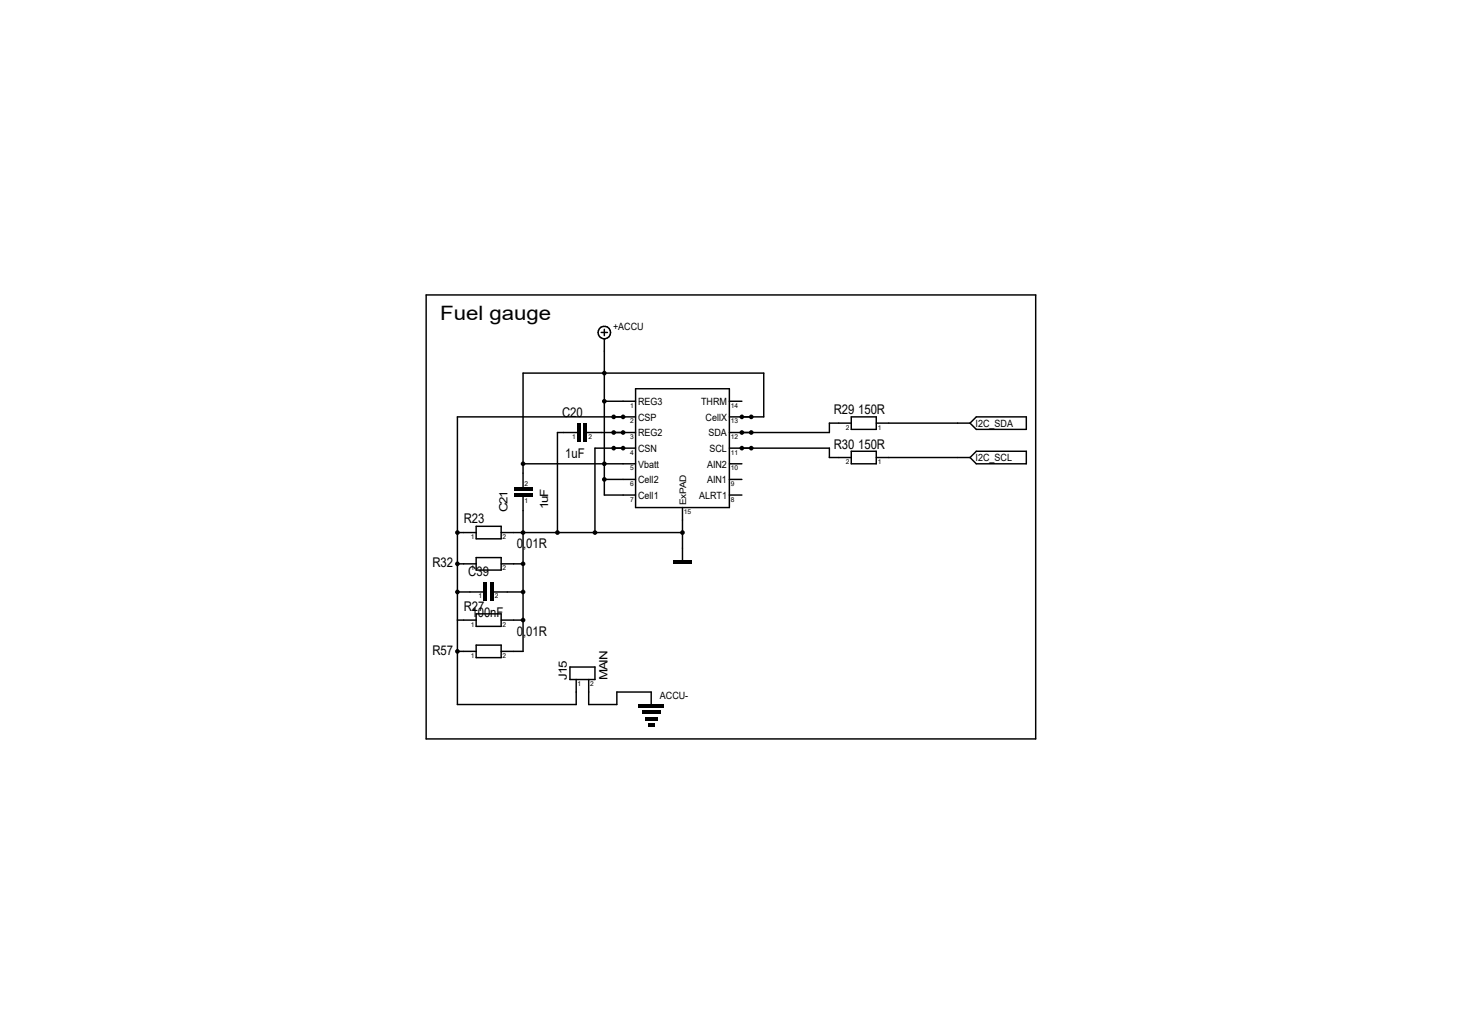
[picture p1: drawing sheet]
<svg xmlns="http://www.w3.org/2000/svg" width="297mm" height="210mm" viewBox="0 0 297 210" stroke-linecap="round" stroke-linejoin="round" font-family="sans-serif">
<g fill="none" stroke="#000" stroke-width=".3">
<path d="M86.6 59.9h123.8v90.2h-123.8zM122.1 67.5h1.3M122.8 68.8v31.7h6.3M122.8 66.9v1.3M129.1 79h19.1v24.1h-19.1zM106.3 94.2h22.8M117.3 87.8h-4.1v20.4M119.3 87.8h9.8M122.8 81.5h6.3M122.8 97.4h6.3M129.1 84.7h-36.2v58.4h24.2v-5.1M129.1 91h-8.2v17.2"/>
<path d="M148.2 81.5h2.5M148.2 84.7h7v-8.9h-48.9v23.2M148.2 91h20.3v1.9h4.4M148.2 94.2h2.5M148.2 97.4h2.5M172.9 84.7h5.1v2.5h-5.1zM172.9 85.9h-4.4v1.9h-20.3M172.9 91.7h5.1v2.5h-5.1zM178 92.9h19.1M178 85.9h19.1M197.1 85.9l1.2-1.2h10.2v2.5h-10.2zM198.3 91.7h10.2v2.5h-10.2l-1.2-1.3z"/>
<path d="M92.9 114.5h3.8M92.9 108.2h3.8M96.7 106.9h5.1v2.5h-5.1zM96.7 113.2h5.1v2.6h-5.1zM101.8 114.5h4.5M101.8 108.2h36.8M106.3 100.9v31.4h-4.5M138.6 103.1v10.8M148.2 100.5h2.5M92.9 120.2h5.4M92.9 132.3h3.8M92.9 125.9h3.8"/>
<path d="M96.7 131h5.1v2.6h-5.1zM96.7 124.7h5.1v2.5h-5.1zM100.2 120.2h6.1M101.8 125.9h4.5M115.8 135.5h5.1v2.5h-5.1zM119.6 138v5.1h5.7v-2.6h7v2.6"/>
<circle cx="122.8" cy="67.5" r="1.27"/>
</g>
<g fill="#000">
<path d="M104.4 99h3.8v.6h-3.8z" fill-rule="evenodd"/>
<path d="M117.3 85.9h.7v3.8h-.7z" fill-rule="evenodd"/>
<path d="M118.6 85.9h.7v3.8h-.7z" fill-rule="evenodd"/>
<path d="M98.3 118.3h.6v3.8h-.6z" fill-rule="evenodd"/>
<path d="M99.6 118.3h.6v3.8h-.6z" fill-rule="evenodd"/>
<path d="M104.4 100.2h3.8v.7h-3.8z" fill-rule="evenodd"/>
<path d="M136.7 113.9h3.8v.6h-3.8z" fill-rule="evenodd"/>
<path d="M129.8 143.1h5v.6h-5z" fill-rule="evenodd"/>
<path d="M130.4 144.4h3.8v.6h-3.8z" fill-rule="evenodd"/>
<path d="M131 145.6h2.6v.7h-2.6z" fill-rule="evenodd"/>
<path d="M131.7 146.9h1.2v.6h-1.2z" fill-rule="evenodd"/>
<circle cx="122.8" cy="75.8" r=".48"/>
<circle cx="106.3" cy="94.2" r=".48"/>
<circle cx="122.8" cy="94.2" r=".48"/>
<circle cx="122.8" cy="97.4" r=".48"/>
<circle cx="122.8" cy="81.5" r=".48"/>
<circle cx="124.7" cy="84.7" r=".48"/>
<circle cx="124.7" cy="91" r=".48"/>
<circle cx="124.7" cy="87.8" r=".48"/>
<circle cx="126.6" cy="91" r=".48"/>
<circle cx="126.6" cy="84.7" r=".48"/>
<circle cx="126.6" cy="87.8" r=".48"/>
<circle cx="150.7" cy="87.8" r=".48"/>
<circle cx="150.7" cy="91" r=".48"/>
<circle cx="150.7" cy="84.7" r=".48"/>
<circle cx="152.6" cy="84.7" r=".48"/>
<circle cx="152.6" cy="87.8" r=".48"/>
<circle cx="152.6" cy="91" r=".48"/>
<circle cx="92.9" cy="108.2" r=".48"/>
<circle cx="92.9" cy="114.5" r=".48"/>
<circle cx="106.3" cy="108.2" r=".48"/>
<circle cx="106.3" cy="114.5" r=".48"/>
<circle cx="113.2" cy="108.2" r=".48"/>
<circle cx="120.9" cy="108.2" r=".48"/>
<circle cx="138.6" cy="108.2" r=".48"/>
<circle cx="92.9" cy="132.3" r=".48"/>
<circle cx="92.9" cy="120.2" r=".48"/>
<circle cx="106.3" cy="125.9" r=".48"/>
<circle cx="106.3" cy="120.2" r=".48"/>
</g>
<text font-size="4" x="89.4" y="65.1">Fuel gauge</text>
<g font-size="2.7">
<text x="114.2" y="84.7">C20</text>
<text x="169.4" y="84.1">R29</text>
<text x="174.3" y="84.1">150R</text>
<text x="114.8" y="92.9">1uF</text>
<text x="169.4" y="91.1">R30</text>
<text x="174.3" y="91.1">150R</text>
<text x="94.2" y="106.3">R23</text>
<text x="105" y="111.3">0,01R</text>
<text x="87.8" y="115.1">R32</text>
<text x="95.1" y="117.1">C39</text>
<text x="94.2" y="124">R27</text>
<text x="95.8" y="125.3">100nF</text>
<text x="105" y="129.1">0,01R</text>
<text x="87.8" y="132.9">R57</text>
</g>
<g font-size="2.3">
<text x="103.1" y="104.1" transform="rotate(-90 103.1 104.1)">C21</text>
<text x="111.3" y="103.4" transform="rotate(-90 111.3 103.4)">1uF</text>
<text x="115.2" y="138" transform="rotate(-90 115.2 138)">J15</text>
<text x="123.4" y="138" transform="rotate(-90 123.4 138)">MAIN</text>
</g>
<g font-size="2">
<text x="124.5" y="67">+ACCU</text>
<text x="129.6" y="82.3">REG3</text>
<text x="142.4" y="82.3">THRM</text>
<text x="129.6" y="88.6">REG2</text>
<text x="129.6" y="85.4">CSP</text>
<text x="143.3" y="85.4">CellX</text>
<text x="143.9" y="88.6">SDA</text>
<text x="198.2" y="86.7">I2C_SDA</text>
<text x="129.6" y="95">Vbatt</text>
<text x="129.6" y="91.8">CSN</text>
<text x="143.6" y="95">AIN2</text>
<text x="144.1" y="91.8">SCL</text>
<text x="198.2" y="93.7">I2C_SCL</text>
<text x="129.6" y="101.3">Cell1</text>
<text x="129.6" y="98.1">Cell2</text>
<text x="142" y="101.3">ALRT1</text>
<text x="143.6" y="98.1">AIN1</text>
<text x="134.1" y="141.9">ACCU-</text>
</g>
<text font-size="1.8" x="139.4" y="102.6" transform="rotate(-90 139.4 102.6)">ExPAD</text>
<g font-size="1.4">
<text x="128" y="82.8">1</text>
<text x="148.5" y="82.8">14</text>
<text x="116.2" y="89.2">1</text>
<text x="119.5" y="89.2">2</text>
<text x="128" y="89.2">3</text>
<text x="128" y="86">2</text>
<text x="148.5" y="86">13</text>
<text x="148.5" y="89.2">12</text>
<text x="171.8" y="87.2">2</text>
<text x="178.3" y="87.2">1</text>
<text x="128" y="95.5">5</text>
<text x="128" y="92.3">4</text>
<text x="148.5" y="92.3">11</text>
<text x="148.5" y="95.5">10</text>
<text x="171.8" y="94.2">2</text>
<text x="178.3" y="94.2">1</text>
<text x="106.6" y="98.7">2</text>
<text x="128" y="101.9">7</text>
<text x="128" y="98.7">6</text>
<text x="148.5" y="98.7">9</text>
<text x="148.5" y="101.9">8</text>
<text x="106.6" y="102.2">1</text>
<text x="138.9" y="104.4">15</text>
<text x="95.6" y="109.5">1</text>
<text x="102.1" y="109.5">2</text>
<text x="95.6" y="115.8">1</text>
<text x="102.1" y="115.8">2</text>
<text x="97.2" y="121.5">1</text>
<text x="100.5" y="121.5">2</text>
<text x="95.6" y="127.3">1</text>
<text x="102.1" y="127.3">2</text>
<text x="95.6" y="133.6">1</text>
<text x="102.1" y="133.6">2</text>
<text x="117.3" y="139.3">1</text>
<text x="119.9" y="139.3">2</text>
</g>
</svg>
